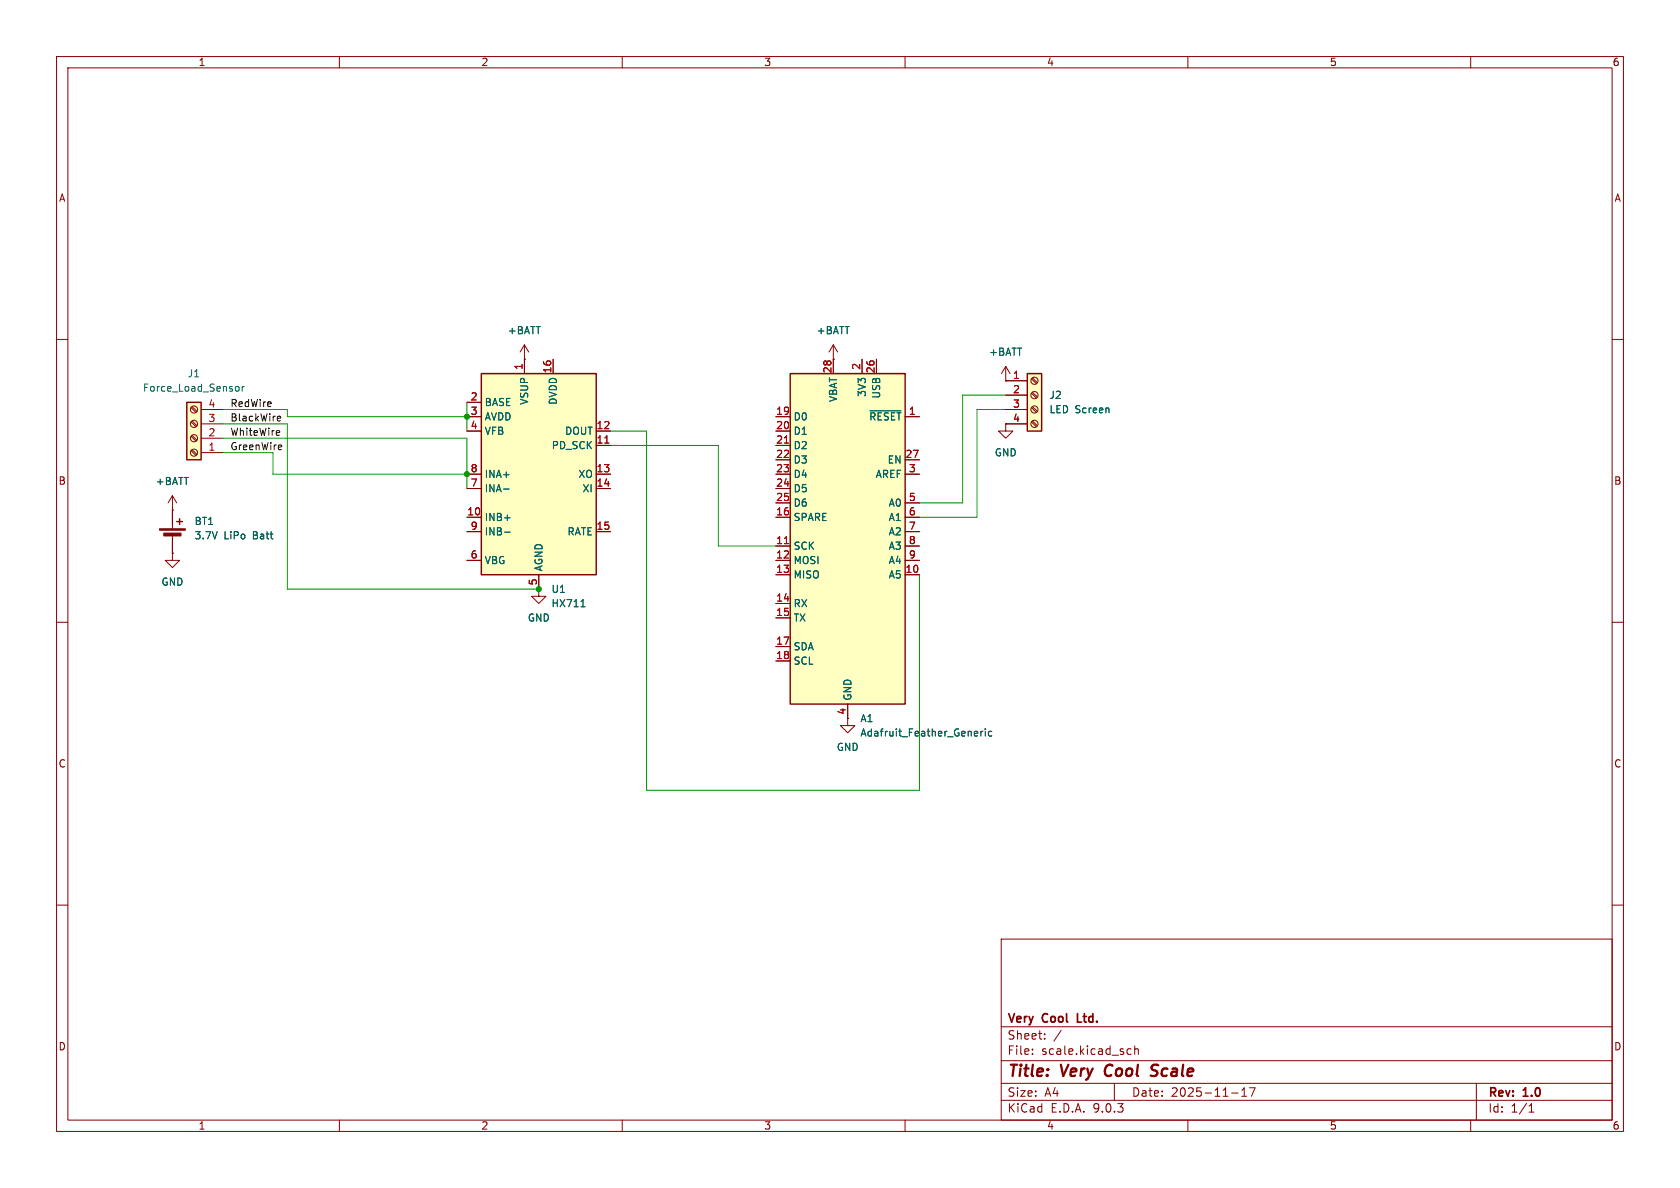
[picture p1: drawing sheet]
(kicad_sch
 (version 20250114)
 (generator "eeschema")
 (generator_version "9.0")
 (paper "A4")
 (title_block
  (title "Very Cool Scale")
  (date "2025-11-17")
  (rev "1.0")
  (company "Very Cool Ltd."))
 (lib_symbols
  (symbol "Analog_ADC:HX711" (exclude_from_sim no) (in_bom yes) (on_board yes)
   (property "Reference" "U" (at 5.08 21.59 0) (effects (font (size 1.27 1.27))))
   (property "Value" "HX711" (at 7.62 19.05 0) (effects (font (size 1.27 1.27))))
   (property "Footprint" "Package_SO:SOP-16_3.9x9.9mm_P1.27mm" (at 3.81 1.27 0) (effects (font (size 1.27 1.27)) (hide yes)))
   (property "Datasheet" "https://web.archive.org/web/20220615044707/https://akizukidenshi.com/download/ds/avia/hx711.pdf" (at 3.81 -1.27 0) (effects (font (size 1.27 1.27)) (hide yes)))
   (property "Description" "24-Bit Analog-to-Digital Converter (ADC) for Weight Scales" (at 0 0 0) (effects (font (size 1.27 1.27)) (hide yes)))
   (symbol "HX711_0_1"
    (rectangle (start -10.16 17.78) (end 10.16 -17.78) (stroke (width 0.254) (type default)) (fill (type background))))
   (symbol "HX711_1_1"
    (pin passive line (at -12.7 12.7 0) (length 2.54) (name "BASE" (effects (font (size 1.27 1.27)))) (number "2" (effects (font (size 1.27 1.27)))))
    (pin power_in line (at -12.7 10.16 0) (length 2.54) (name "AVDD" (effects (font (size 1.27 1.27)))) (number "3" (effects (font (size 1.27 1.27)))))
    (pin input line (at -12.7 7.62 0) (length 2.54) (name "VFB" (effects (font (size 1.27 1.27)))) (number "4" (effects (font (size 1.27 1.27)))))
    (pin input line (at -12.7 0 0) (length 2.54) (name "INA+" (effects (font (size 1.27 1.27)))) (number "8" (effects (font (size 1.27 1.27)))))
    (pin input line (at -12.7 -2.54 0) (length 2.54) (name "INA-" (effects (font (size 1.27 1.27)))) (number "7" (effects (font (size 1.27 1.27)))))
    (pin input line (at -12.7 -7.62 0) (length 2.54) (name "INB+" (effects (font (size 1.27 1.27)))) (number "10" (effects (font (size 1.27 1.27)))))
    (pin input line (at -12.7 -10.16 0) (length 2.54) (name "INB-" (effects (font (size 1.27 1.27)))) (number "9" (effects (font (size 1.27 1.27)))))
    (pin passive line (at -12.7 -15.24 0) (length 2.54) (name "VBG" (effects (font (size 1.27 1.27)))) (number "6" (effects (font (size 1.27 1.27)))))
    (pin power_in line (at -2.54 20.32 270) (length 2.54) (name "VSUP" (effects (font (size 1.27 1.27)))) (number "1" (effects (font (size 1.27 1.27)))))
    (pin power_in line (at 0 -20.32 90) (length 2.54) (name "AGND" (effects (font (size 1.27 1.27)))) (number "5" (effects (font (size 1.27 1.27)))))
    (pin power_in line (at 2.54 20.32 270) (length 2.54) (name "DVDD" (effects (font (size 1.27 1.27)))) (number "16" (effects (font (size 1.27 1.27)))))
    (pin output line (at 12.7 7.62 180) (length 2.54) (name "DOUT" (effects (font (size 1.27 1.27)))) (number "12" (effects (font (size 1.27 1.27)))))
    (pin input line (at 12.7 5.08 180) (length 2.54) (name "PD_SCK" (effects (font (size 1.27 1.27)))) (number "11" (effects (font (size 1.27 1.27)))))
    (pin passive line (at 12.7 0 180) (length 2.54) (name "XO" (effects (font (size 1.27 1.27)))) (number "13" (effects (font (size 1.27 1.27)))))
    (pin passive line (at 12.7 -2.54 180) (length 2.54) (name "XI" (effects (font (size 1.27 1.27)))) (number "14" (effects (font (size 1.27 1.27)))))
    (pin input line (at 12.7 -10.16 180) (length 2.54) (name "RATE" (effects (font (size 1.27 1.27)))) (number "15" (effects (font (size 1.27 1.27))))))
   (embedded_fonts no))
  (symbol "Connector:Screw_Terminal_01x04"
   (pin_names
    (offset 1.016) (hide yes)) (exclude_from_sim no) (in_bom yes) (on_board yes)
   (property "Reference" "J" (at 0 5.08 0) (effects (font (size 1.27 1.27))))
   (property "Value" "Screw_Terminal_01x04" (at 0 -7.62 0) (effects (font (size 1.27 1.27))))
   (property "Footprint" "" (at 0 0 0) (effects (font (size 1.27 1.27)) (hide yes)))
   (property "Datasheet" "~" (at 0 0 0) (effects (font (size 1.27 1.27)) (hide yes)))
   (property "Description" "Generic screw terminal, single row, 01x04, script generated (kicad-library-utils/schlib/autogen/connector/)" (at 0 0 0) (effects (font (size 1.27 1.27)) (hide yes)))
   (symbol "Screw_Terminal_01x04_1_1"
    (rectangle (start -1.27 3.81) (end 1.27 -6.35) (stroke (width 0.254) (type default)) (fill (type background)))
    (polyline (pts (xy -0.5334 2.8702) (xy 0.3302 2.032)) (stroke (width 0.1524) (type default)) (fill (type none)))
    (polyline (pts (xy -0.5334 0.3302) (xy 0.3302 -0.508)) (stroke (width 0.1524) (type default)) (fill (type none)))
    (polyline (pts (xy -0.5334 -2.2098) (xy 0.3302 -3.048)) (stroke (width 0.1524) (type default)) (fill (type none)))
    (polyline (pts (xy -0.5334 -4.7498) (xy 0.3302 -5.588)) (stroke (width 0.1524) (type default)) (fill (type none)))
    (polyline (pts (xy -0.3556 3.048) (xy 0.508 2.2098)) (stroke (width 0.1524) (type default)) (fill (type none)))
    (polyline (pts (xy -0.3556 0.508) (xy 0.508 -0.3302)) (stroke (width 0.1524) (type default)) (fill (type none)))
    (polyline (pts (xy -0.3556 -2.032) (xy 0.508 -2.8702)) (stroke (width 0.1524) (type default)) (fill (type none)))
    (polyline (pts (xy -0.3556 -4.572) (xy 0.508 -5.4102)) (stroke (width 0.1524) (type default)) (fill (type none)))
    (circle (center 0 2.54) (radius 0.635) (stroke (width 0.1524) (type default)) (fill (type none)))
    (circle (center 0 0) (radius 0.635) (stroke (width 0.1524) (type default)) (fill (type none)))
    (circle (center 0 -2.54) (radius 0.635) (stroke (width 0.1524) (type default)) (fill (type none)))
    (circle (center 0 -5.08) (radius 0.635) (stroke (width 0.1524) (type default)) (fill (type none)))
    (pin passive line (at -5.08 2.54 0) (length 3.81) (name "Pin_1" (effects (font (size 1.27 1.27)))) (number "1" (effects (font (size 1.27 1.27)))))
    (pin passive line (at -5.08 0 0) (length 3.81) (name "Pin_2" (effects (font (size 1.27 1.27)))) (number "2" (effects (font (size 1.27 1.27)))))
    (pin passive line (at -5.08 -2.54 0) (length 3.81) (name "Pin_3" (effects (font (size 1.27 1.27)))) (number "3" (effects (font (size 1.27 1.27)))))
    (pin passive line (at -5.08 -5.08 0) (length 3.81) (name "Pin_4" (effects (font (size 1.27 1.27)))) (number "4" (effects (font (size 1.27 1.27))))))
   (embedded_fonts no))
  (symbol "Device:Battery_Cell"
   (pin_numbers (hide yes))
   (pin_names
    (offset 0) (hide yes)) (exclude_from_sim no) (in_bom yes) (on_board yes)
   (property "Reference" "BT" (at 2.54 2.54 0) (effects (font (size 1.27 1.27)) (justify left)))
   (property "Value" "Battery_Cell" (at 2.54 0 0) (effects (font (size 1.27 1.27)) (justify left)))
   (property "Footprint" "" (at 0 1.524 90) (effects (font (size 1.27 1.27)) (hide yes)))
   (property "Datasheet" "~" (at 0 1.524 90) (effects (font (size 1.27 1.27)) (hide yes)))
   (property "Description" "Single-cell battery" (at 0 0 0) (effects (font (size 1.27 1.27)) (hide yes)))
   (symbol "Battery_Cell_0_1"
    (rectangle (start -2.286 1.778) (end 2.286 1.524) (stroke (width 0) (type default)) (fill (type outline)))
    (rectangle (start -1.524 1.016) (end 1.524 0.508) (stroke (width 0) (type default)) (fill (type outline)))
    (polyline (pts (xy 0 1.778) (xy 0 2.54)) (stroke (width 0) (type default)) (fill (type none)))
    (polyline (pts (xy 0 0.762) (xy 0 0)) (stroke (width 0) (type default)) (fill (type none)))
    (polyline (pts (xy 0.762 3.048) (xy 1.778 3.048)) (stroke (width 0.254) (type default)) (fill (type none)))
    (polyline (pts (xy 1.27 3.556) (xy 1.27 2.54)) (stroke (width 0.254) (type default)) (fill (type none))))
   (symbol "Battery_Cell_1_1"
    (pin passive line (at 0 5.08 270) (length 2.54) (name "+" (effects (font (size 1.27 1.27)))) (number "1" (effects (font (size 1.27 1.27)))))
    (pin passive line (at 0 -2.54 90) (length 2.54) (name "-" (effects (font (size 1.27 1.27)))) (number "2" (effects (font (size 1.27 1.27))))))
   (embedded_fonts no))
  (symbol "MCU_Module:Adafruit_Feather_Generic" (exclude_from_sim no) (in_bom yes) (on_board yes)
   (property "Reference" "A" (at -10.16 29.21 0) (effects (font (size 1.27 1.27)) (justify left)))
   (property "Value" "Adafruit_Feather_Generic" (at 2.54 -31.75 0) (effects (font (size 1.27 1.27)) (justify left)))
   (property "Footprint" "Module:Adafruit_Feather" (at 2.54 -34.29 0) (effects (font (size 1.27 1.27)) (justify left) (hide yes)))
   (property "Datasheet" "https://cdn-learn.adafruit.com/downloads/pdf/adafruit-feather.pdf" (at 0 -20.32 0) (effects (font (size 1.27 1.27)) (hide yes)))
   (property "Description" "Microcontroller module in various flavor, generic symbol" (at 0 0 0) (effects (font (size 1.27 1.27)) (hide yes)))
   (symbol "Adafruit_Feather_Generic_0_1"
    (rectangle (start -10.16 27.94) (end 10.16 -30.48) (stroke (width 0.254) (type default)) (fill (type background))))
   (symbol "Adafruit_Feather_Generic_1_1"
    (pin bidirectional line (at -12.7 20.32 0) (length 2.54) (name "D0" (effects (font (size 1.27 1.27)))) (number "19" (effects (font (size 1.27 1.27)))))
    (pin bidirectional line (at -12.7 17.78 0) (length 2.54) (name "D1" (effects (font (size 1.27 1.27)))) (number "20" (effects (font (size 1.27 1.27)))))
    (pin bidirectional line (at -12.7 15.24 0) (length 2.54) (name "D2" (effects (font (size 1.27 1.27)))) (number "21" (effects (font (size 1.27 1.27)))))
    (pin bidirectional line (at -12.7 12.7 0) (length 2.54) (name "D3" (effects (font (size 1.27 1.27)))) (number "22" (effects (font (size 1.27 1.27)))))
    (pin bidirectional line (at -12.7 10.16 0) (length 2.54) (name "D4" (effects (font (size 1.27 1.27)))) (number "23" (effects (font (size 1.27 1.27)))))
    (pin bidirectional line (at -12.7 7.62 0) (length 2.54) (name "D5" (effects (font (size 1.27 1.27)))) (number "24" (effects (font (size 1.27 1.27)))))
    (pin bidirectional line (at -12.7 5.08 0) (length 2.54) (name "D6" (effects (font (size 1.27 1.27)))) (number "25" (effects (font (size 1.27 1.27)))))
    (pin bidirectional line (at -12.7 2.54 0) (length 2.54) (name "SPARE" (effects (font (size 1.27 1.27)))) (number "16" (effects (font (size 1.27 1.27)))))
    (pin bidirectional line (at -12.7 -2.54 0) (length 2.54) (name "SCK" (effects (font (size 1.27 1.27)))) (number "11" (effects (font (size 1.27 1.27)))))
    (pin bidirectional line (at -12.7 -5.08 0) (length 2.54) (name "MOSI" (effects (font (size 1.27 1.27)))) (number "12" (effects (font (size 1.27 1.27)))))
    (pin bidirectional line (at -12.7 -7.62 0) (length 2.54) (name "MISO" (effects (font (size 1.27 1.27)))) (number "13" (effects (font (size 1.27 1.27)))))
    (pin bidirectional line (at -12.7 -12.7 0) (length 2.54) (name "RX" (effects (font (size 1.27 1.27)))) (number "14" (effects (font (size 1.27 1.27)))))
    (pin bidirectional line (at -12.7 -15.24 0) (length 2.54) (name "TX" (effects (font (size 1.27 1.27)))) (number "15" (effects (font (size 1.27 1.27)))))
    (pin bidirectional line (at -12.7 -20.32 0) (length 2.54) (name "SDA" (effects (font (size 1.27 1.27)))) (number "17" (effects (font (size 1.27 1.27)))))
    (pin bidirectional line (at -12.7 -22.86 0) (length 2.54) (name "SCL" (effects (font (size 1.27 1.27)))) (number "18" (effects (font (size 1.27 1.27)))))
    (pin power_in line (at -2.54 30.48 270) (length 2.54) (name "VBAT" (effects (font (size 1.27 1.27)))) (number "28" (effects (font (size 1.27 1.27)))))
    (pin power_in line (at 0 -33.02 90) (length 2.54) (name "GND" (effects (font (size 1.27 1.27)))) (number "4" (effects (font (size 1.27 1.27)))))
    (pin power_in line (at 2.54 30.48 270) (length 2.54) (name "3V3" (effects (font (size 1.27 1.27)))) (number "2" (effects (font (size 1.27 1.27)))))
    (pin power_in line (at 5.08 30.48 270) (length 2.54) (name "USB" (effects (font (size 1.27 1.27)))) (number "26" (effects (font (size 1.27 1.27)))))
    (pin input line (at 12.7 20.32 180) (length 2.54) (name "~{RESET}" (effects (font (size 1.27 1.27)))) (number "1" (effects (font (size 1.27 1.27)))))
    (pin input line (at 12.7 12.7 180) (length 2.54) (name "EN" (effects (font (size 1.27 1.27)))) (number "27" (effects (font (size 1.27 1.27)))))
    (pin input line (at 12.7 10.16 180) (length 2.54) (name "AREF" (effects (font (size 1.27 1.27)))) (number "3" (effects (font (size 1.27 1.27)))))
    (pin bidirectional line (at 12.7 5.08 180) (length 2.54) (name "A0" (effects (font (size 1.27 1.27)))) (number "5" (effects (font (size 1.27 1.27)))))
    (pin bidirectional line (at 12.7 2.54 180) (length 2.54) (name "A1" (effects (font (size 1.27 1.27)))) (number "6" (effects (font (size 1.27 1.27)))))
    (pin bidirectional line (at 12.7 0 180) (length 2.54) (name "A2" (effects (font (size 1.27 1.27)))) (number "7" (effects (font (size 1.27 1.27)))))
    (pin bidirectional line (at 12.7 -2.54 180) (length 2.54) (name "A3" (effects (font (size 1.27 1.27)))) (number "8" (effects (font (size 1.27 1.27)))))
    (pin bidirectional line (at 12.7 -5.08 180) (length 2.54) (name "A4" (effects (font (size 1.27 1.27)))) (number "9" (effects (font (size 1.27 1.27)))))
    (pin bidirectional line (at 12.7 -7.62 180) (length 2.54) (name "A5" (effects (font (size 1.27 1.27)))) (number "10" (effects (font (size 1.27 1.27))))))
   (embedded_fonts no))
  (symbol "power:+BATT"
   (power)
   (pin_numbers (hide yes))
   (pin_names
    (offset 0) (hide yes)) (exclude_from_sim no) (in_bom yes) (on_board yes)
   (property "Reference" "#PWR" (at 0 -3.81 0) (effects (font (size 1.27 1.27)) (hide yes)))
   (property "Value" "+BATT" (at 0 3.556 0) (effects (font (size 1.27 1.27))))
   (property "Footprint" "" (at 0 0 0) (effects (font (size 1.27 1.27)) (hide yes)))
   (property "Datasheet" "" (at 0 0 0) (effects (font (size 1.27 1.27)) (hide yes)))
   (property "Description" "Power symbol creates a global label with name \"+BATT\"" (at 0 0 0) (effects (font (size 1.27 1.27)) (hide yes)))
   (symbol "+BATT_0_1"
    (polyline (pts (xy -0.762 1.27) (xy 0 2.54)) (stroke (width 0) (type default)) (fill (type none)))
    (polyline (pts (xy 0 2.54) (xy 0.762 1.27)) (stroke (width 0) (type default)) (fill (type none)))
    (polyline (pts (xy 0 0) (xy 0 2.54)) (stroke (width 0) (type default)) (fill (type none))))
   (symbol "+BATT_1_1"
    (pin power_in line (at 0 0 90) (length 0) (name "~" (effects (font (size 1.27 1.27)))) (number "1" (effects (font (size 1.27 1.27))))))
   (embedded_fonts no))
  (symbol "power:GND"
   (power)
   (pin_numbers (hide yes))
   (pin_names
    (offset 0) (hide yes)) (exclude_from_sim no) (in_bom yes) (on_board yes)
   (property "Reference" "#PWR" (at 0 -6.35 0) (effects (font (size 1.27 1.27)) (hide yes)))
   (property "Value" "GND" (at 0 -3.81 0) (effects (font (size 1.27 1.27))))
   (property "Footprint" "" (at 0 0 0) (effects (font (size 1.27 1.27)) (hide yes)))
   (property "Datasheet" "" (at 0 0 0) (effects (font (size 1.27 1.27)) (hide yes)))
   (property "Description" "Power symbol creates a global label with name \"GND\" , ground" (at 0 0 0) (effects (font (size 1.27 1.27)) (hide yes)))
   (symbol "GND_0_1"
    (polyline (pts (xy 0 0) (xy 0 -1.27) (xy 1.27 -1.27) (xy 0 -2.54) (xy -1.27 -1.27) (xy 0 -1.27)) (stroke (width 0) (type default)) (fill (type none))))
   (symbol "GND_1_1"
    (pin power_in line (at 0 0 270) (length 0) (name "~" (effects (font (size 1.27 1.27)))) (number "1" (effects (font (size 1.27 1.27))))))
   (embedded_fonts no)))
 (junction
  (at 82.55 83.82)
  (diameter 0)
  (color 0 0 0 0))
 (junction
  (at 95.25 104.14)
  (diameter 0)
  (color 0 0 0 0))
 (junction
  (at 82.55 73.66)
  (diameter 0)
  (color 0 0 0 0))
 (wire
  (pts (xy 114.3 76.2) (xy 107.95 76.2))
  (stroke (width 0) (type default)))
 (wire
  (pts (xy 82.55 83.82) (xy 82.55 86.36))
  (stroke (width 0) (type default)))
 (wire
  (pts (xy 50.8 104.14) (xy 50.8 74.93))
  (stroke (width 0) (type default)))
 (wire
  (pts (xy 82.55 77.47) (xy 82.55 83.82))
  (stroke (width 0) (type default)))
 (wire
  (pts (xy 82.55 83.82) (xy 48.26 83.82))
  (stroke (width 0) (type default)))
 (wire
  (pts (xy 50.8 72.39) (xy 50.8 73.66))
  (stroke (width 0) (type default)))
 (wire
  (pts (xy 50.8 72.39) (xy 39.37 72.39))
  (stroke (width 0) (type default)))
 (wire
  (pts (xy 82.55 73.66) (xy 82.55 76.2))
  (stroke (width 0) (type default)))
 (wire
  (pts (xy 177.8 72.39) (xy 172.72 72.39))
  (stroke (width 0) (type default)))
 (wire
  (pts (xy 107.95 78.74) (xy 127 78.74))
  (stroke (width 0) (type default)))
 (wire
  (pts (xy 50.8 74.93) (xy 39.37 74.93))
  (stroke (width 0) (type default)))
 (wire
  (pts (xy 127 78.74) (xy 127 96.52))
  (stroke (width 0) (type default)))
 (wire
  (pts (xy 162.56 88.9) (xy 170.18 88.9))
  (stroke (width 0) (type default)))
 (wire
  (pts (xy 48.26 80.01) (xy 48.26 83.82))
  (stroke (width 0) (type default)))
 (wire
  (pts (xy 114.3 139.7) (xy 114.3 76.2))
  (stroke (width 0) (type default)))
 (wire
  (pts (xy 50.8 73.66) (xy 82.55 73.66))
  (stroke (width 0) (type default)))
 (wire
  (pts (xy 162.56 101.6) (xy 162.56 139.7))
  (stroke (width 0) (type default)))
 (wire
  (pts (xy 172.72 72.39) (xy 172.72 91.44))
  (stroke (width 0) (type default)))
 (wire
  (pts (xy 170.18 69.85) (xy 170.18 88.9))
  (stroke (width 0) (type default)))
 (wire
  (pts (xy 39.37 80.01) (xy 48.26 80.01))
  (stroke (width 0) (type default)))
 (wire
  (pts (xy 177.8 69.85) (xy 170.18 69.85))
  (stroke (width 0) (type default)))
 (wire
  (pts (xy 39.37 77.47) (xy 82.55 77.47))
  (stroke (width 0) (type default)))
 (wire
  (pts (xy 82.55 71.12) (xy 82.55 73.66))
  (stroke (width 0) (type default)))
 (wire
  (pts (xy 127 96.52) (xy 137.16 96.52))
  (stroke (width 0) (type default)))
 (wire
  (pts (xy 172.72 91.44) (xy 162.56 91.44))
  (stroke (width 0) (type default)))
 (wire
  (pts (xy 162.56 139.7) (xy 114.3 139.7))
  (stroke (width 0) (type default)))
 (wire
  (pts (xy 95.25 104.14) (xy 50.8 104.14))
  (stroke (width 0) (type default)))
 (label "GreenWire"
  (at 40.64 80.01 0)
  (effects (font (size 1.27 1.27)) (justify left bottom)))
 (label "RedWire"
  (at 40.64 72.39 0)
  (effects (font (size 1.27 1.27)) (justify left bottom)))
 (label "BlackWire"
  (at 40.64 74.93 0)
  (effects (font (size 1.27 1.27)) (justify left bottom)))
 (label "WhiteWire"
  (at 40.64 77.47 0)
  (effects (font (size 1.27 1.27)) (justify left bottom)))
 (symbol
  (lib_id "Connector:Screw_Terminal_01x04")
  (at 34.29 77.47 180)
  (unit 1)
  (exclude_from_sim no)
  (in_bom yes)
  (on_board yes)
  (dnp no)
  (fields_autoplaced yes)
  (property "Reference" "J1" (at 34.29 66.04 0) (effects (font (size 1.27 1.27))))
  (property "Value" "Force_Load_Sensor" (at 34.29 68.58 0) (effects (font (size 1.27 1.27))))
  (property "Footprint" "" (at 34.29 77.47 0) (effects (font (size 1.27 1.27)) (hide yes)))
  (property "Datasheet" "~" (at 34.29 77.47 0) (effects (font (size 1.27 1.27)) (hide yes)))
  (property "Description" "Generic screw terminal, single row, 01x04, script generated (kicad-library-utils/schlib/autogen/connector/)" (at 34.29 77.47 0) (effects (font (size 1.27 1.27)) (hide yes)))
  (pin "1")
  (pin "3")
  (pin "2")
  (pin "4"))
 (symbol
  (lib_id "power:GND")
  (at 177.8 74.93 0)
  (unit 1)
  (exclude_from_sim no)
  (in_bom yes)
  (on_board yes)
  (dnp no)
  (fields_autoplaced yes)
  (property "Reference" "#PWR06" (at 177.8 81.28 0) (effects (font (size 1.27 1.27)) (hide yes)))
  (property "Value" "GND" (at 177.8 80.01 0) (effects (font (size 1.27 1.27))))
  (property "Footprint" "" (at 177.8 74.93 0) (effects (font (size 1.27 1.27)) (hide yes)))
  (property "Datasheet" "" (at 177.8 74.93 0) (effects (font (size 1.27 1.27)) (hide yes)))
  (property "Description" "Power symbol creates a global label with name \"GND\" , ground" (at 177.8 74.93 0) (effects (font (size 1.27 1.27)) (hide yes)))
  (pin "1"))
 (symbol
  (lib_id "power:+BATT")
  (at 177.8 67.31 0)
  (unit 1)
  (exclude_from_sim no)
  (in_bom yes)
  (on_board yes)
  (dnp no)
  (fields_autoplaced yes)
  (property "Reference" "#PWR05" (at 177.8 71.12 0) (effects (font (size 1.27 1.27)) (hide yes)))
  (property "Value" "+BATT" (at 177.8 62.23 0) (effects (font (size 1.27 1.27))))
  (property "Footprint" "" (at 177.8 67.31 0) (effects (font (size 1.27 1.27)) (hide yes)))
  (property "Datasheet" "" (at 177.8 67.31 0) (effects (font (size 1.27 1.27)) (hide yes)))
  (property "Description" "Power symbol creates a global label with name \"+BATT\"" (at 177.8 67.31 0) (effects (font (size 1.27 1.27)) (hide yes)))
  (pin "1"))
 (symbol
  (lib_id "power:+BATT")
  (at 147.32 63.5 0)
  (unit 1)
  (exclude_from_sim no)
  (in_bom yes)
  (on_board yes)
  (dnp no)
  (fields_autoplaced yes)
  (property "Reference" "#PWR08" (at 147.32 67.31 0) (effects (font (size 1.27 1.27)) (hide yes)))
  (property "Value" "+BATT" (at 147.32 58.42 0) (effects (font (size 1.27 1.27))))
  (property "Footprint" "" (at 147.32 63.5 0) (effects (font (size 1.27 1.27)) (hide yes)))
  (property "Datasheet" "" (at 147.32 63.5 0) (effects (font (size 1.27 1.27)) (hide yes)))
  (property "Description" "Power symbol creates a global label with name \"+BATT\"" (at 147.32 63.5 0) (effects (font (size 1.27 1.27)) (hide yes)))
  (pin "1"))
 (symbol
  (lib_id "Connector:Screw_Terminal_01x04")
  (at 182.88 69.85 0)
  (unit 1)
  (exclude_from_sim no)
  (in_bom yes)
  (on_board yes)
  (dnp no)
  (fields_autoplaced yes)
  (property "Reference" "J2" (at 185.42 69.8499 0) (effects (font (size 1.27 1.27)) (justify left)))
  (property "Value" "LED Screen" (at 185.42 72.3899 0) (effects (font (size 1.27 1.27)) (justify left)))
  (property "Footprint" "" (at 182.88 69.85 0) (effects (font (size 1.27 1.27)) (hide yes)))
  (property "Datasheet" "~" (at 182.88 69.85 0) (effects (font (size 1.27 1.27)) (hide yes)))
  (property "Description" "Generic screw terminal, single row, 01x04, script generated (kicad-library-utils/schlib/autogen/connector/)" (at 182.88 69.85 0) (effects (font (size 1.27 1.27)) (hide yes)))
  (pin "1")
  (pin "3")
  (pin "2")
  (pin "4"))
 (symbol
  (lib_id "MCU_Module:Adafruit_Feather_Generic")
  (at 149.86 93.98 0)
  (unit 1)
  (exclude_from_sim no)
  (in_bom yes)
  (on_board yes)
  (dnp no)
  (fields_autoplaced yes)
  (property "Reference" "A1" (at 152.0033 127 0) (effects (font (size 1.27 1.27)) (justify left)))
  (property "Value" "Adafruit_Feather_Generic" (at 152.0033 129.54 0) (effects (font (size 1.27 1.27)) (justify left)))
  (property "Footprint" "Module:Adafruit_Feather" (at 152.4 128.27 0) (effects (font (size 1.27 1.27)) (justify left) (hide yes)))
  (property "Datasheet" "https://cdn-learn.adafruit.com/downloads/pdf/adafruit-feather.pdf" (at 149.86 114.3 0) (effects (font (size 1.27 1.27)) (hide yes)))
  (property "Description" "Microcontroller module in various flavor, generic symbol" (at 149.86 93.98 0) (effects (font (size 1.27 1.27)) (hide yes)))
  (pin "20")
  (pin "21")
  (pin "22")
  (pin "19")
  (pin "8")
  (pin "18")
  (pin "17")
  (pin "25")
  (pin "6")
  (pin "4")
  (pin "5")
  (pin "2")
  (pin "15")
  (pin "12")
  (pin "16")
  (pin "23")
  (pin "11")
  (pin "13")
  (pin "14")
  (pin "28")
  (pin "26")
  (pin "24")
  (pin "1")
  (pin "3")
  (pin "27")
  (pin "7")
  (pin "9")
  (pin "10"))
 (symbol
  (lib_id "power:GND")
  (at 30.48 97.79 0)
  (unit 1)
  (exclude_from_sim no)
  (in_bom yes)
  (on_board yes)
  (dnp no)
  (fields_autoplaced yes)
  (property "Reference" "#PWR02" (at 30.48 104.14 0) (effects (font (size 1.27 1.27)) (hide yes)))
  (property "Value" "GND" (at 30.48 102.87 0) (effects (font (size 1.27 1.27))))
  (property "Footprint" "" (at 30.48 97.79 0) (effects (font (size 1.27 1.27)) (hide yes)))
  (property "Datasheet" "" (at 30.48 97.79 0) (effects (font (size 1.27 1.27)) (hide yes)))
  (property "Description" "Power symbol creates a global label with name \"GND\" , ground" (at 30.48 97.79 0) (effects (font (size 1.27 1.27)) (hide yes)))
  (pin "1"))
 (symbol
  (lib_id "power:+BATT")
  (at 92.71 63.5 0)
  (unit 1)
  (exclude_from_sim no)
  (in_bom yes)
  (on_board yes)
  (dnp no)
  (fields_autoplaced yes)
  (property "Reference" "#PWR07" (at 92.71 67.31 0) (effects (font (size 1.27 1.27)) (hide yes)))
  (property "Value" "+BATT" (at 92.71 58.42 0) (effects (font (size 1.27 1.27))))
  (property "Footprint" "" (at 92.71 63.5 0) (effects (font (size 1.27 1.27)) (hide yes)))
  (property "Datasheet" "" (at 92.71 63.5 0) (effects (font (size 1.27 1.27)) (hide yes)))
  (property "Description" "Power symbol creates a global label with name \"+BATT\"" (at 92.71 63.5 0) (effects (font (size 1.27 1.27)) (hide yes)))
  (pin "1"))
 (symbol
  (lib_id "Analog_ADC:HX711")
  (at 95.25 83.82 0)
  (unit 1)
  (exclude_from_sim no)
  (in_bom yes)
  (on_board yes)
  (dnp no)
  (fields_autoplaced yes)
  (property "Reference" "U1" (at 97.3933 104.14 0) (effects (font (size 1.27 1.27)) (justify left)))
  (property "Value" "HX711" (at 97.3933 106.68 0) (effects (font (size 1.27 1.27)) (justify left)))
  (property "Footprint" "Package_SO:SOP-16_3.9x9.9mm_P1.27mm" (at 99.06 82.55 0) (effects (font (size 1.27 1.27)) (hide yes)))
  (property "Datasheet" "https://web.archive.org/web/20220615044707/https://akizukidenshi.com/download/ds/avia/hx711.pdf" (at 99.06 85.09 0) (effects (font (size 1.27 1.27)) (hide yes)))
  (property "Description" "24-Bit Analog-to-Digital Converter (ADC) for Weight Scales" (at 95.25 83.82 0) (effects (font (size 1.27 1.27)) (hide yes)))
  (pin "16")
  (pin "14")
  (pin "2")
  (pin "4")
  (pin "7")
  (pin "3")
  (pin "6")
  (pin "5")
  (pin "13")
  (pin "1")
  (pin "8")
  (pin "9")
  (pin "12")
  (pin "11")
  (pin "15")
  (pin "10"))
 (symbol
  (lib_id "power:GND")
  (at 149.86 127 0)
  (unit 1)
  (exclude_from_sim no)
  (in_bom yes)
  (on_board yes)
  (dnp no)
  (fields_autoplaced yes)
  (property "Reference" "#PWR03" (at 149.86 133.35 0) (effects (font (size 1.27 1.27)) (hide yes)))
  (property "Value" "GND" (at 149.86 132.08 0) (effects (font (size 1.27 1.27))))
  (property "Footprint" "" (at 149.86 127 0) (effects (font (size 1.27 1.27)) (hide yes)))
  (property "Datasheet" "" (at 149.86 127 0) (effects (font (size 1.27 1.27)) (hide yes)))
  (property "Description" "Power symbol creates a global label with name \"GND\" , ground" (at 149.86 127 0) (effects (font (size 1.27 1.27)) (hide yes)))
  (pin "1"))
 (symbol
  (lib_id "power:+BATT")
  (at 30.48 90.17 0)
  (unit 1)
  (exclude_from_sim no)
  (in_bom yes)
  (on_board yes)
  (dnp no)
  (fields_autoplaced yes)
  (property "Reference" "#PWR04" (at 30.48 93.98 0) (effects (font (size 1.27 1.27)) (hide yes)))
  (property "Value" "+BATT" (at 30.48 85.09 0) (effects (font (size 1.27 1.27))))
  (property "Footprint" "" (at 30.48 90.17 0) (effects (font (size 1.27 1.27)) (hide yes)))
  (property "Datasheet" "" (at 30.48 90.17 0) (effects (font (size 1.27 1.27)) (hide yes)))
  (property "Description" "Power symbol creates a global label with name \"+BATT\"" (at 30.48 90.17 0) (effects (font (size 1.27 1.27)) (hide yes)))
  (pin "1"))
 (symbol
  (lib_id "power:GND")
  (at 95.25 104.14 0)
  (unit 1)
  (exclude_from_sim no)
  (in_bom yes)
  (on_board yes)
  (dnp no)
  (fields_autoplaced yes)
  (property "Reference" "#PWR01" (at 95.25 110.49 0) (effects (font (size 1.27 1.27)) (hide yes)))
  (property "Value" "GND" (at 95.25 109.22 0) (effects (font (size 1.27 1.27))))
  (property "Footprint" "" (at 95.25 104.14 0) (effects (font (size 1.27 1.27)) (hide yes)))
  (property "Datasheet" "" (at 95.25 104.14 0) (effects (font (size 1.27 1.27)) (hide yes)))
  (property "Description" "Power symbol creates a global label with name \"GND\" , ground" (at 95.25 104.14 0) (effects (font (size 1.27 1.27)) (hide yes)))
  (pin "1"))
 (symbol
  (lib_id "Device:Battery_Cell")
  (at 30.48 95.25 0)
  (unit 1)
  (exclude_from_sim no)
  (in_bom yes)
  (on_board yes)
  (dnp no)
  (fields_autoplaced yes)
  (property "Reference" "BT1" (at 34.29 92.1384 0) (effects (font (size 1.27 1.27)) (justify left)))
  (property "Value" "3.7V LiPo Batt" (at 34.29 94.6784 0) (effects (font (size 1.27 1.27)) (justify left)))
  (property "Footprint" "" (at 30.48 93.726 90) (effects (font (size 1.27 1.27)) (hide yes)))
  (property "Datasheet" "~" (at 30.48 93.726 90) (effects (font (size 1.27 1.27)) (hide yes)))
  (property "Description" "Single-cell battery" (at 30.48 95.25 0) (effects (font (size 1.27 1.27)) (hide yes)))
  (pin "2")
  (pin "1"))
 (sheet_instances
  (path ""
   (page "1")))
 (embedded_fonts no))
